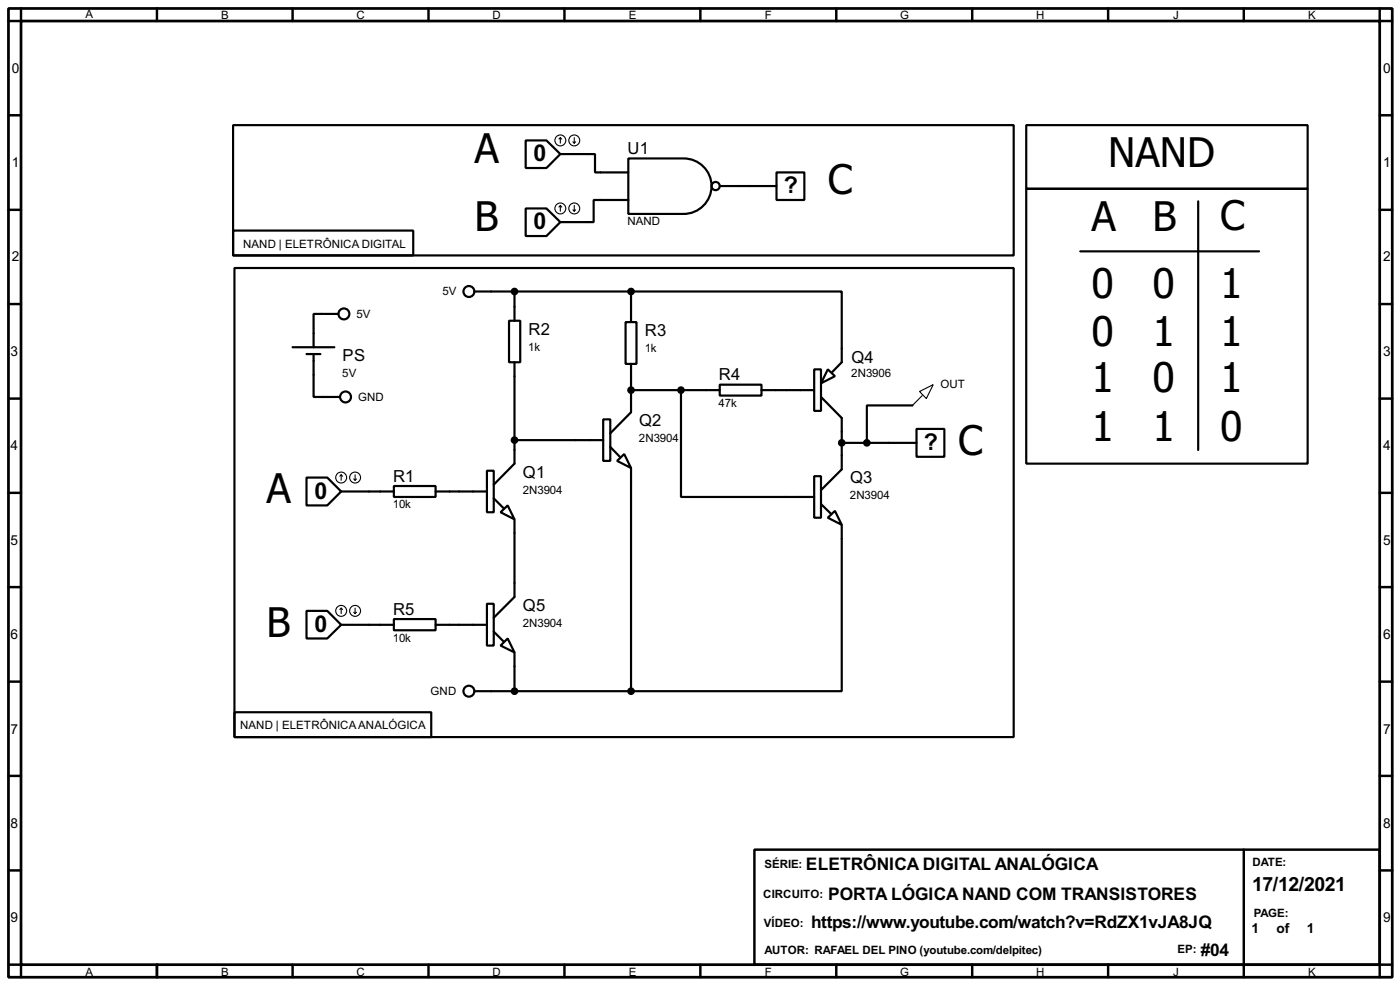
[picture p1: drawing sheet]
<svg xmlns="http://www.w3.org/2000/svg" width="256mm" height="180mm" viewBox="0 0 256 180" stroke-linecap="round" stroke-linejoin="round" font-family="sans-serif">
<path d="M1.6 1.6h253.5v177.3h-253.5zM3.9 3.9h248.9v172.7h-248.9z" fill="none" stroke="#000" stroke-width=".5"/>
<g fill="none" stroke="#000" stroke-width=".45">
<path d="M3.9 1.6v2.3h-2.3M28.8 1.6v2.3M53.6 1.6v2.3M78.5 1.6v2.3M103.4 1.6v2.3M128.3 1.6v2.3M153.2 1.6v2.3M178.1 1.6v2.3M203 1.6v2.3M227.9 1.6v2.3M252.8 1.6v2.3h2.3M1.6 21.1h2.3"/>
<path d="M1.6 38.4h2.3M252.8 21.1h2.3M252.8 38.4h2.3M1.6 55.7h2.3M252.8 55.7h2.3M1.6 73h2.3M252.8 73h2.3M1.6 90.2h2.3M252.8 90.2h2.3M1.6 107.5h2.3M252.8 107.5h2.3M1.6 124.8h2.3"/>
<path d="M252.8 124.8h2.3M1.6 142h2.3M1.6 159.3h2.3M138.2 155.5h114.6v21.1h-114.6zM227.9 155.5v23.4M252.8 142h2.3M252.8 159.3h2.3M1.6 176.6h2.3v2.3M28.8 176.6v2.3M53.6 176.6v2.3M78.5 176.6v2.3M103.4 176.6v2.3"/>
<path d="M128.3 176.6v2.3M153.2 176.6v2.3M178.1 176.6v2.3M203 176.6v2.3M255.1 176.6h-2.3v2.3"/>
</g>
<g fill="none" stroke="#000" stroke-width=".4">
<path d="M42.7 22.9h143v23.9h-143zM96.3 25.7h3.8l2.6 2.5-2.6 2.6h-3.8zM96.3 38.2h3.8l2.6 2.5-2.6 2.5h-3.8zM102.7 28.2h6.3v3.4h6.1M115.1 29h10.2a5.1 5.1 0 0 1 5.1 5.1 5.1 5.1 0 0 1-5.1 5.1h-10.2zM115.1 36.6h-6.3v4.1h-6.1M131.9 34.1h10.4M142.3 31.6h5.1v5h-5.1zM188 34.6h51.6v50.3h-51.6zM188 22.9h51.6v11.7h-51.6zM219.5 36.9v45.5M42.7 42.2h33v4.6h-33z"/>
<path d="M43 49.1h142.7v85.8h-142.7zM62 57.5h-4.5v6.1M86.9 53.4h28.7M93.3 58.7h2v7.6h-2zM94.3 53.4v5.3M114.6 59h2v7.6h-2zM115.6 53.4h38.6v12.9l-1.7 1.8M115.6 53.4v5.6M197.9 46h32.8M53.6 63.6h7.7M56.2 64.8h2.5M57.5 64.8v7.9h4.8"/>
<path d="M94.3 66.3v18.6l-3.8 3.8M110.5 76.8h1.3v7.6h-1.3zM115.6 66.6v8.9l-3.8 3.8M115.6 71.4h16.3M124.8 71.4v19.6h24.4M131.9 70.4h7.6v2h-7.6zM139.5 71.4h9.7M149.2 67.6h1.2v7.6h-1.2zM150.4 72.7l3.8 3.8v9.4l-3.8 3.8M151.7 67.6l1.3 1.3-2.6 1.3zM167.2 74.2h-8.4v6.9M167.9 78.5h5.1v5.1h-5.1z"/>
<path d="M56.2 87.4h3.8l2.5 2.6-2.5 2.5h-3.8zM62.5 90h9.7M72.2 89h7.6v2h-7.6zM79.8 90h9.4M89.2 86.2h1.3v7.6h-1.3zM90.5 91.2l1.8 1.8M91.7 93.8l1.3-1.3 1.3 2.6zM94.3 95.1v14.2l-3.8 3.8M94.3 80.6h16.2M111.8 81.8l1.8 1.8M113.1 84.4l1.3-1.3 1.2 2.6zM115.6 85.7v40.8"/>
<path d="M149.2 87.2h1.2v7.6h-1.2zM150.4 92.3l1.8 1.7M151.7 94.8l1.3-1.3 1.2 2.6zM154.2 96.1v30.4h-38.6M154.2 81.1h13.7M56.2 111.8h3.8l2.5 2.6-2.5 2.5h-3.8zM62.5 114.4h9.7M72.2 113.3h7.6v2.1h-7.6zM79.8 114.4h9.4M89.2 110.5h1.3v7.7h-1.3zM90.5 115.6l1.8 1.8M91.7 118.2l1.3-1.3 1.3 2.5z"/>
<path d="M94.3 119.4v7.1M43 130.4h36v4.5h-36zM86.9 126.5h28.7"/>
<circle cx="131.1" cy="34.1" r=".75"/>
<circle cx="63" cy="57.5" r="1"/>
<circle cx="85.9" cy="53.4" r="1"/>
<circle cx="63.3" cy="72.7" r="1"/>
<circle cx="85.9" cy="126.5" r="1"/>
</g>
<g fill="none" stroke="#000" stroke-width=".2">
<path d="M102.7 25.2l-.3 .3M102.7 25.2l.2 .3M102.7 25.2v1M102.7 37.6v1.1M102.7 37.6l-.3 .3M102.7 37.6l.2 .3M105 26l.2 .2M105 38.4l.2 .3M105.2 25.2v1M105.2 37.6v1.1M105.5 26l-.3 .2M105.5 38.4l-.3 .3"/>
<path d="M168.5 71.7l2.5-1.3-1.3 2.6zM169 72.4l-1.8 1.8M62.5 86.9l-.2 .3M62.5 86.9l.3 .3M62.5 86.9v1M64.8 87.7l.3 .2M65.1 86.9v1M65.3 87.7l-.2 .2M62.5 111.3v1M62.5 111.3l-.2 .3M62.5 111.3l.3 .3M64.8 112.1l.3 .2"/>
<path d="M65.1 111.3v1M65.3 112.1l-.2 .2"/>
<circle cx="102.6" cy="38.2" r="1"/>
<circle cx="102.6" cy="25.7" r="1"/>
<circle cx="105.2" cy="38.2" r="1"/>
<circle cx="105.2" cy="25.7" r="1"/>
<circle cx="62.5" cy="87.4" r="1"/>
<circle cx="65" cy="87.4" r="1"/>
<circle cx="62.5" cy="111.8" r="1"/>
<circle cx="65" cy="111.8" r="1"/>
</g>
<g fill="#000" stroke="#000" stroke-width=".4">
<circle cx="94.2" cy="53.4" r=".5"/>
<circle cx="115.6" cy="53.4" r=".5"/>
<circle cx="115.6" cy="71.4" r=".5"/>
<circle cx="124.7" cy="71.4" r=".5"/>
<circle cx="94.2" cy="80.6" r=".5"/>
<circle cx="154.2" cy="81.1" r=".5"/>
<circle cx="158.8" cy="81.1" r=".5"/>
<circle cx="94.2" cy="126.5" r=".5"/>
<circle cx="115.6" cy="126.5" r=".5"/>
</g>
<g font-size="9.1">
<text x="86.9" y="29.9">A</text>
<text x="151.7" y="35.5">C</text>
<text x="203" y="30.7">NAND</text>
<text x="86.9" y="42.3">B</text>
<text x="200" y="42.3">A</text>
<text x="211.1" y="42.3">B</text>
<text x="223.6" y="42">C</text>
<text x="200" y="54.5">0</text>
<text x="211.1" y="54.5">0</text>
<text x="223.6" y="54.5">1</text>
<text x="200" y="63.4">0</text>
<text x="211.1" y="63.4">1</text>
<text x="223.6" y="63.4">1</text>
<text x="200" y="71.8">1</text>
<text x="211.1" y="71.8">0</text>
<text x="223.6" y="71.8">1</text>
<text x="175.6" y="83.2">C</text>
<text x="200" y="80.7">1</text>
<text x="211.1" y="80.7">1</text>
<text x="223.6" y="80.7">0</text>
<text x="48.8" y="92.1">A</text>
<text x="48.8" y="116.5">B</text>
</g>
<g font-size="4.8">
<text x="97.8" y="29.6">0</text>
<text x="143.6" y="35.4">?</text>
<text x="97.8" y="42">0</text>
<text x="169.3" y="82.4">?</text>
<text x="57.6" y="91.3">0</text>
<text x="57.6" y="115.7">0</text>
</g>
<text font-size="4" x="229.4" y="163.1">17/12/2021</text>
<g font-size="3.6">
<text x="147.7" y="159.2">ELETRÔNICA DIGITAL ANALÓGICA</text>
<text x="151.7" y="164.7">PORTA LÓGICA NAND COM TRANSISTORES</text>
<text x="148.6" y="169.8">https://www.youtube.com/watch?v=RdZX1vJA8JQ</text>
<text x="220" y="174.9">#04</text>
</g>
<g font-size="3.4">
<text x="115" y="28.2">U1</text>
<text x="96.8" y="61.3">R2</text>
<text x="118.2" y="61.5">R3</text>
<text x="62.8" y="66.1">PS</text>
<text x="131.7" y="69.6">R4</text>
<text x="156" y="66.3">Q4</text>
<text x="117.1" y="78">Q2</text>
<text x="72" y="88.2">R1</text>
<text x="95.8" y="87.4">Q1</text>
<text x="155.8" y="88.5">Q3</text>
<text x="72" y="112.5">R5</text>
<text x="95.8" y="111.8">Q5</text>
</g>
<g font-size="2.8">
<text x="2.2" y="13.4">0</text>
<text x="253.4" y="13.4">0</text>
<text x="2.2" y="30.6">1</text>
<text x="253.4" y="30.6">1</text>
<text x="2.2" y="47.9">2</text>
<text x="253.4" y="47.9">2</text>
<text x="1.9" y="65.2">3</text>
<text x="253.4" y="65.2">3</text>
<text x="1.9" y="82.4">4</text>
<text x="253.4" y="82.4">4</text>
<text x="1.9" y="99.7">5</text>
<text x="253.4" y="99.7">5</text>
<text x="1.9" y="117">6</text>
<text x="253.4" y="117">6</text>
<text x="1.9" y="134.3">7</text>
<text x="253.4" y="134.3">7</text>
<text x="1.9" y="151.5">8</text>
<text x="253.4" y="151.5">8</text>
<text x="1.9" y="168.8">9</text>
<text x="229.3" y="170.8">1</text>
<text x="233.9" y="170.8">of</text>
<text x="239.4" y="170.8">1</text>
<text x="253.4" y="168.8">9</text>
</g>
<g font-size="2.4">
<text x="15.6" y="3.2">A</text>
<text x="40.5" y="3.5">B</text>
<text x="65.3" y="3.5">C</text>
<text x="90.2" y="3.5">D</text>
<text x="115.2" y="3.5">E</text>
<text x="140.1" y="3.5">F</text>
<text x="164.9" y="3.5">G</text>
<text x="189.8" y="3.5">H</text>
<text x="214.9" y="3.5">J</text>
<text x="239.6" y="3.5">K</text>
<text x="114.9" y="41.3">NAND</text>
<text x="44.5" y="45.4">NAND | ELETRÔNICA DIGITAL</text>
<text x="65.3" y="58.2">5V</text>
<text x="81.1" y="54">5V</text>
<text x="96.8" y="64.2">1k</text>
<text x="118.1" y="64.5">1k</text>
<text x="62.7" y="69.1">5V</text>
<text x="156" y="69.1">2N3906</text>
<text x="172.3" y="71.1">OUT</text>
<text x="65.6" y="73.4">GND</text>
<text x="131.7" y="74.5">47k</text>
<text x="117.1" y="81">2N3904</text>
<text x="72" y="93.1">10k</text>
<text x="95.8" y="90.4">2N3904</text>
<text x="155.7" y="91.4">2N3904</text>
<text x="72" y="117.5">10k</text>
<text x="95.8" y="114.8">2N3904</text>
<text x="78.9" y="127.2">GND</text>
<text x="44" y="133.5">NAND | ELETRÔNICAANALÓGICA</text>
<text x="140" y="158.9">SÉRIE:</text>
<text x="229.4" y="158.4">DATE:</text>
<text x="139.8" y="164.3">CIRCUITO:</text>
<text x="229.7" y="167.8">PAGE:</text>
<text x="139.9" y="169.7">VÍDEO:</text>
<text x="15.6" y="178.6">A</text>
<text x="40.5" y="178.6">B</text>
<text x="65.3" y="178.6">C</text>
<text x="90.2" y="178.6">D</text>
<text x="115.2" y="178.6">E</text>
<text x="140" y="174.7">AUTOR: RAFAEL DEL PINO (youtube.com/delpitec)</text>
<text x="140.1" y="178.6">F</text>
<text x="164.9" y="178.6">G</text>
<text x="189.8" y="178.6">H</text>
<text x="214.9" y="178.6">J</text>
<text x="215.7" y="174.5">EP:</text>
<text x="239.6" y="178.6">K</text>
</g>
</svg>
